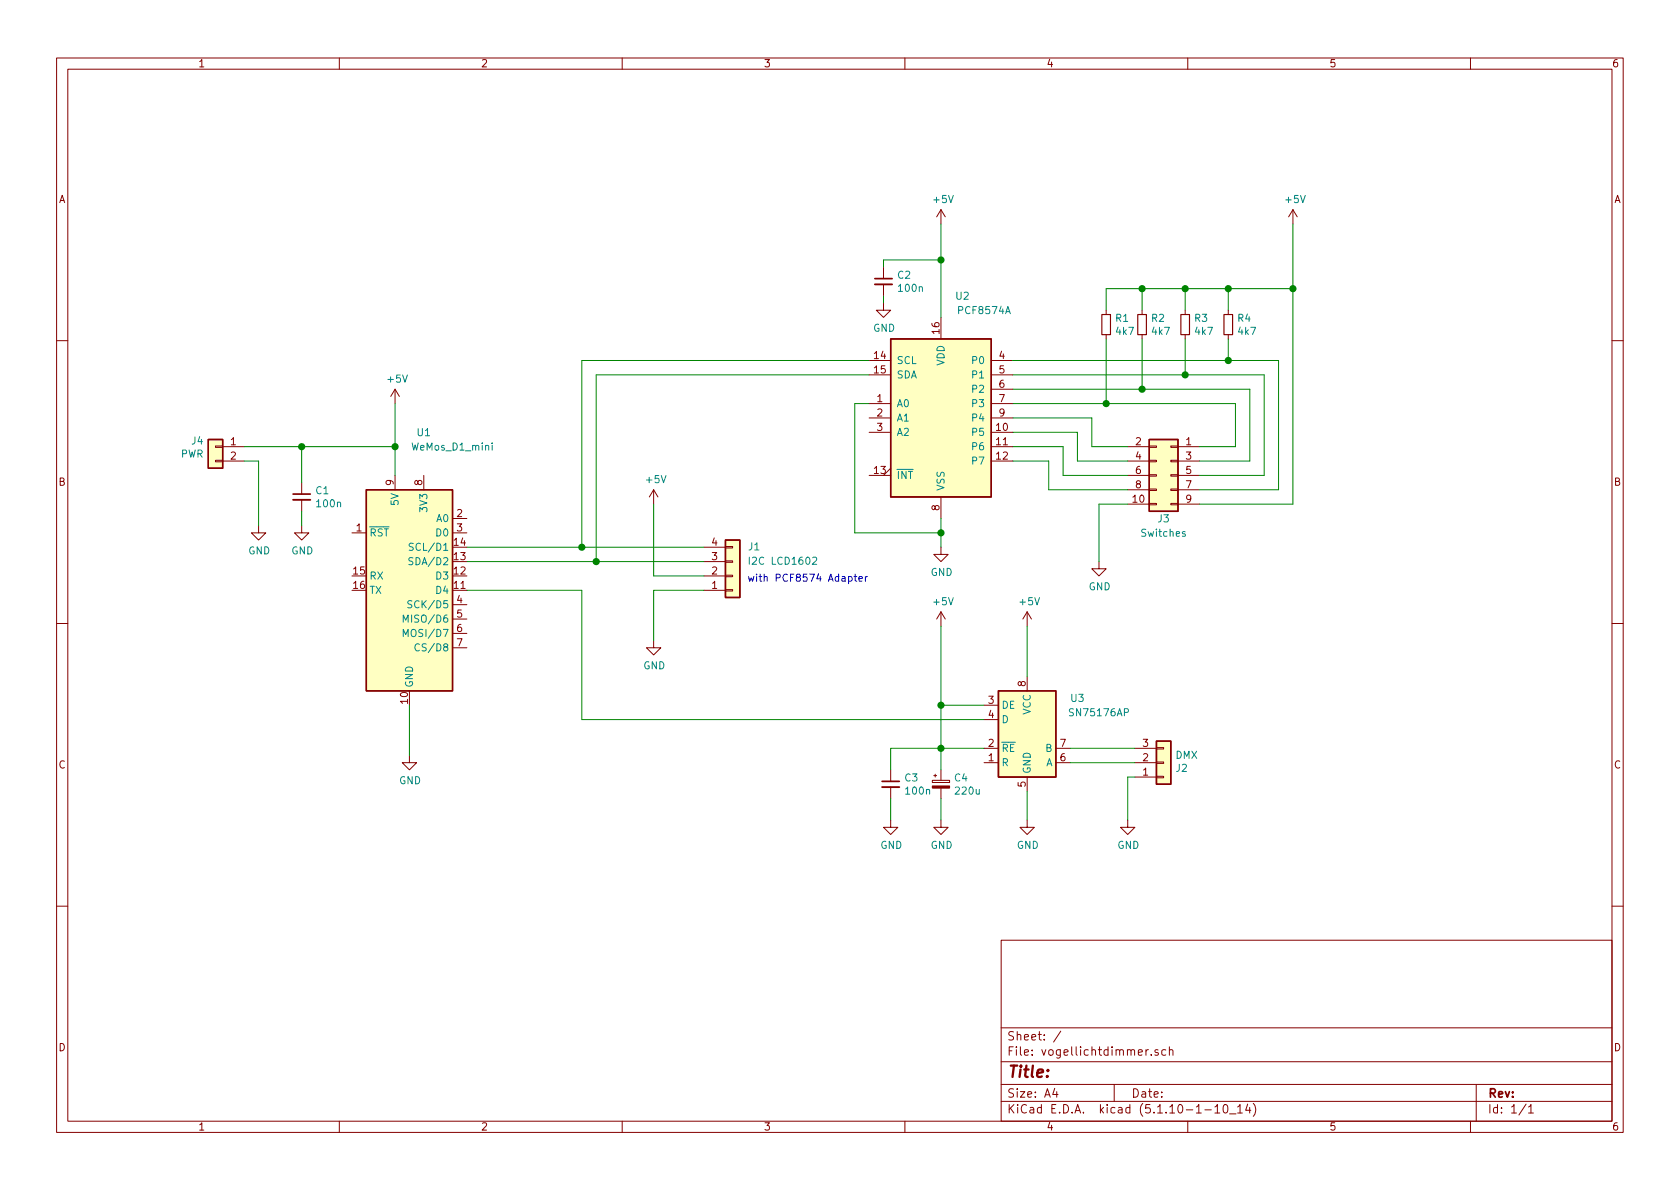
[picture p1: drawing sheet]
EESchema Schematic File Version 4
EELAYER 30 0
EELAYER END
$Descr A4 11693 8268
encoding utf-8
Sheet 1 1
Title ""
Date ""
Rev ""
Comp ""
Comment1 ""
Comment2 ""
Comment3 ""
Comment4 ""
$EndDescr
$Comp
L MCU_Module:WeMos_D1_mini U1
U 1 1
P 2850 4100
F 0 "U1" H 2950 5200 50  0000 C CNN
F 1 "WeMos_D1_mini" H 3150 5100 50  0000 C CNN
F 2 "Module:WEMOS_D1_mini_light" H 2850 2950 50  0001 C CNN
F 3 "https://wiki.wemos.cc/products:d1:d1_mini#documentation" H 1000 2950 50  0001 C CNN
	1    2850 4100
	1    0    0    -1  
$EndComp
$Comp
L Interface_UART:SN75176AP U3
U 1 1
P 7150 5100
F 0 "U3" H 7500 5350 50  0000 C CNN
F 1 "SN75176AP" H 7650 5250 50  0000 C CNN
F 2 "Package_DIP:DIP-8_W7.62mm" H 7150 4600 50  0001 C CNN
F 3 "http://www.ti.com/lit/ds/symlink/sn75176a.pdf" H 8750 4900 50  0001 C CNN
	1    7150 5100
	1    0    0    -1  
$EndComp
$Comp
L Connector_Generic:Conn_01x03 J2
U 1 1
P 8100 5300
F 0 "J2" H 8180 5342 50  0000 L CNN
F 1 "DMX" H 8180 5251 50  0000 L CNN
F 2 "TerminalBlock:TerminalBlock_bornier-3_P5.08mm" H 8100 5300 50  0001 C CNN
F 3 "~" H 8100 5300 50  0001 C CNN
	1    8100 5300
	1    0    0    1   
$EndComp
$Comp
L power:+5V #PWR02
U 1 1
P 2750 2800
F 0 "#PWR02" H 2750 2650 50  0001 C CNN
F 1 "+5V" H 2765 2973 50  0000 C CNN
F 2 "" H 2750 2800 50  0001 C CNN
F 3 "" H 2750 2800 50  0001 C CNN
	1    2750 2800
	1    0    0    -1  
$EndComp
$Comp
L power:+5V #PWR012
U 1 1
P 7150 4350
F 0 "#PWR012" H 7150 4200 50  0001 C CNN
F 1 "+5V" H 7165 4523 50  0000 C CNN
F 2 "" H 7150 4350 50  0001 C CNN
F 3 "" H 7150 4350 50  0001 C CNN
	1    7150 4350
	1    0    0    -1  
$EndComp
$Comp
L power:GND #PWR03
U 1 1
P 2850 5250
F 0 "#PWR03" H 2850 5000 50  0001 C CNN
F 1 "GND" H 2855 5077 50  0000 C CNN
F 2 "" H 2850 5250 50  0001 C CNN
F 3 "" H 2850 5250 50  0001 C CNN
	1    2850 5250
	1    0    0    -1  
$EndComp
$Comp
L power:GND #PWR013
U 1 1
P 7150 5700
F 0 "#PWR013" H 7150 5450 50  0001 C CNN
F 1 "GND" H 7155 5527 50  0000 C CNN
F 2 "" H 7150 5700 50  0001 C CNN
F 3 "" H 7150 5700 50  0001 C CNN
	1    7150 5700
	1    0    0    -1  
$EndComp
$Comp
L Connector_Generic:Conn_01x04 J1
U 1 1
P 5100 4000
F 0 "J1" H 5250 3800 50  0000 C CNN
F 1 "I2C LCD1602" H 5450 3900 50  0000 C CNN
F 2 "Connector_PinHeader_2.54mm:PinHeader_1x04_P2.54mm_Vertical" H 5100 4000 50  0001 C CNN
F 3 "~" H 5100 4000 50  0001 C CNN
	1    5100 4000
	1    0    0    1   
$EndComp
$Comp
L Interface_Expansion:PCF8574A U2
U 1 1
P 6550 2900
F 0 "U2" H 6700 3750 50  0000 C CNN
F 1 "PCF8574A" H 6850 3650 50  0000 C CNN
F 2 "Package_DIP:DIP-16_W7.62mm_Socket" H 6550 2900 50  0001 C CNN
F 3 "http://www.nxp.com/documents/data_sheet/PCF8574_PCF8574A.pdf" H 6550 2900 50  0001 C CNN
	1    6550 2900
	1    0    0    -1  
$EndComp
$Comp
L power:GND #PWR09
U 1 1
P 6550 3800
F 0 "#PWR09" H 6550 3550 50  0001 C CNN
F 1 "GND" H 6555 3627 50  0000 C CNN
F 2 "" H 6550 3800 50  0001 C CNN
F 3 "" H 6550 3800 50  0001 C CNN
	1    6550 3800
	1    0    0    -1  
$EndComp
$Comp
L power:GND #PWR015
U 1 1
P 7850 5700
F 0 "#PWR015" H 7850 5450 50  0001 C CNN
F 1 "GND" H 7855 5527 50  0000 C CNN
F 2 "" H 7850 5700 50  0001 C CNN
F 3 "" H 7850 5700 50  0001 C CNN
	1    7850 5700
	1    0    0    -1  
$EndComp
Wire Wire Line
	7150 5500 7150 5700
Wire Wire Line
	2750 2800 2750 3100
$Comp
L power:+5V #PWR04
U 1 1
P 4550 3500
F 0 "#PWR04" H 4550 3350 50  0001 C CNN
F 1 "+5V" H 4565 3673 50  0000 C CNN
F 2 "" H 4550 3500 50  0001 C CNN
F 3 "" H 4550 3500 50  0001 C CNN
	1    4550 3500
	1    0    0    -1  
$EndComp
$Comp
L power:GND #PWR05
U 1 1
P 4550 4450
F 0 "#PWR05" H 4550 4200 50  0001 C CNN
F 1 "GND" H 4555 4277 50  0000 C CNN
F 2 "" H 4550 4450 50  0001 C CNN
F 3 "" H 4550 4450 50  0001 C CNN
	1    4550 4450
	1    0    0    -1  
$EndComp
Wire Wire Line
	4550 4100 4550 4450
Wire Wire Line
	2850 4900 2850 5250
$Comp
L power:+5V #PWR08
U 1 1
P 6550 1550
F 0 "#PWR08" H 6550 1400 50  0001 C CNN
F 1 "+5V" H 6565 1723 50  0000 C CNN
F 2 "" H 6550 1550 50  0001 C CNN
F 3 "" H 6550 1550 50  0001 C CNN
	1    6550 1550
	1    0    0    -1  
$EndComp
Wire Wire Line
	6550 1550 6550 1800
Wire Wire Line
	6550 3600 6550 3700
Wire Wire Line
	6050 2800 5950 2800
Wire Wire Line
	7150 4350 7150 4700
Wire Wire Line
	3250 4100 4050 4100
Wire Wire Line
	6850 4900 6550 4900
Wire Wire Line
	6550 4900 6550 5200
Wire Wire Line
	6850 5200 6550 5200
$Comp
L power:+5V #PWR010
U 1 1
P 6550 4350
F 0 "#PWR010" H 6550 4200 50  0001 C CNN
F 1 "+5V" H 6565 4523 50  0000 C CNN
F 2 "" H 6550 4350 50  0001 C CNN
F 3 "" H 6550 4350 50  0001 C CNN
	1    6550 4350
	1    0    0    -1  
$EndComp
Wire Wire Line
	6550 4350 6550 4900
Connection ~ 6550 4900
$Comp
L Connector_Generic:Conn_02x05_Odd_Even J3
U 1 1
P 8150 3300
F 0 "J3" H 8200 3000 50  0000 C CNN
F 1 "Switches" H 8200 2900 50  0000 C CNN
F 2 "Connector_PinHeader_2.54mm:PinHeader_2x05_P2.54mm_Vertical" H 8150 3300 50  0001 C CNN
F 3 "~" H 8150 3300 50  0001 C CNN
	1    8150 3300
	-1   0    0    -1  
$EndComp
$Comp
L power:GND #PWR014
U 1 1
P 7650 3900
F 0 "#PWR014" H 7650 3650 50  0001 C CNN
F 1 "GND" H 7655 3727 50  0000 C CNN
F 2 "" H 7650 3900 50  0001 C CNN
F 3 "" H 7650 3900 50  0001 C CNN
	1    7650 3900
	1    0    0    -1  
$EndComp
Wire Wire Line
	7650 3500 7650 3900
Wire Wire Line
	7850 3500 7650 3500
Wire Wire Line
	7900 5200 7450 5200
Wire Wire Line
	7450 5300 7900 5300
Wire Wire Line
	7900 5400 7850 5400
Wire Wire Line
	7850 5400 7850 5700
Wire Wire Line
	4900 4100 4550 4100
Wire Wire Line
	4900 4000 4550 4000
Wire Wire Line
	4550 3500 4550 4000
Wire Wire Line
	7050 2500 8550 2500
Wire Wire Line
	7050 2700 7950 2700
Wire Wire Line
	7050 2600 8250 2600
Wire Wire Line
	7050 2800 7700 2800
Wire Wire Line
	8350 3100 8600 3100
Wire Wire Line
	8600 3100 8600 2800
Wire Wire Line
	8700 2700 8700 3200
Wire Wire Line
	8700 3200 8350 3200
Wire Wire Line
	8800 2600 8800 3300
Wire Wire Line
	8800 3300 8350 3300
Wire Wire Line
	8350 3400 8900 3400
$Comp
L power:+5V #PWR016
U 1 1
P 9000 1550
F 0 "#PWR016" H 9000 1400 50  0001 C CNN
F 1 "+5V" H 9015 1723 50  0000 C CNN
F 2 "" H 9000 1550 50  0001 C CNN
F 3 "" H 9000 1550 50  0001 C CNN
	1    9000 1550
	1    0    0    -1  
$EndComp
$Comp
L Device:R_Small R4
U 1 1
P 8550 2250
F 0 "R4" H 8609 2296 50  0000 L CNN
F 1 "4k7" H 8609 2205 50  0000 L CNN
F 2 "Resistor_THT:R_Axial_DIN0207_L6.3mm_D2.5mm_P15.24mm_Horizontal" H 8550 2250 50  0001 C CNN
F 3 "~" H 8550 2250 50  0001 C CNN
	1    8550 2250
	1    0    0    -1  
$EndComp
$Comp
L Device:R_Small R3
U 1 1
P 8250 2250
F 0 "R3" H 8309 2296 50  0000 L CNN
F 1 "4k7" H 8309 2205 50  0000 L CNN
F 2 "Resistor_THT:R_Axial_DIN0207_L6.3mm_D2.5mm_P15.24mm_Horizontal" H 8250 2250 50  0001 C CNN
F 3 "~" H 8250 2250 50  0001 C CNN
	1    8250 2250
	1    0    0    -1  
$EndComp
$Comp
L Device:R_Small R2
U 1 1
P 7950 2250
F 0 "R2" H 8009 2296 50  0000 L CNN
F 1 "4k7" H 8009 2205 50  0000 L CNN
F 2 "Resistor_THT:R_Axial_DIN0207_L6.3mm_D2.5mm_P15.24mm_Horizontal" H 7950 2250 50  0001 C CNN
F 3 "~" H 7950 2250 50  0001 C CNN
	1    7950 2250
	1    0    0    -1  
$EndComp
$Comp
L Device:R_Small R1
U 1 1
P 7700 2250
F 0 "R1" H 7759 2296 50  0000 L CNN
F 1 "4k7" H 7759 2205 50  0000 L CNN
F 2 "Resistor_THT:R_Axial_DIN0207_L6.3mm_D2.5mm_P15.24mm_Horizontal" H 7700 2250 50  0001 C CNN
F 3 "~" H 7700 2250 50  0001 C CNN
	1    7700 2250
	1    0    0    -1  
$EndComp
Wire Wire Line
	9000 3500 8350 3500
Wire Wire Line
	8550 2000 8550 2150
Wire Wire Line
	8550 2000 8250 2000
Wire Wire Line
	7700 2000 7700 2150
Wire Wire Line
	7950 2150 7950 2000
Wire Wire Line
	7950 2000 7700 2000
Wire Wire Line
	8250 2000 8250 2150
Wire Wire Line
	8550 2500 8550 2350
Wire Wire Line
	8250 2350 8250 2600
Wire Wire Line
	7950 2350 7950 2700
Wire Wire Line
	7300 3400 7300 3200
Wire Wire Line
	7300 3200 7050 3200
Wire Wire Line
	7300 3400 7850 3400
Wire Wire Line
	7400 3100 7400 3300
Wire Wire Line
	7500 3000 7500 3200
Wire Wire Line
	7600 2900 7600 3100
Wire Wire Line
	7600 3100 7850 3100
Wire Wire Line
	7850 3200 7500 3200
Wire Wire Line
	7400 3300 7850 3300
Wire Wire Line
	8900 2500 8900 3400
Wire Wire Line
	8250 2000 7950 2000
Connection ~ 6550 1800
Wire Wire Line
	6550 1800 6550 2200
Wire Wire Line
	9000 1550 9000 2000
Wire Wire Line
	7700 2350 7700 2800
Connection ~ 8550 2500
Connection ~ 8250 2600
Connection ~ 7950 2700
Connection ~ 7700 2800
Wire Wire Line
	8250 2600 8800 2600
Wire Wire Line
	7950 2700 8700 2700
Wire Wire Line
	8550 2500 8900 2500
Wire Wire Line
	7700 2800 8600 2800
Wire Wire Line
	7050 2900 7600 2900
Wire Wire Line
	7050 3000 7500 3000
Wire Wire Line
	7050 3100 7400 3100
$Comp
L Device:CP_Small C4
U 1 1
P 6550 5450
F 0 "C4" H 6638 5496 50  0000 L CNN
F 1 "220u" H 6638 5405 50  0000 L CNN
F 2 "Capacitor_THT:CP_Radial_D12.5mm_P5.00mm" H 6550 5450 50  0001 C CNN
F 3 "~" H 6550 5450 50  0001 C CNN
	1    6550 5450
	1    0    0    -1  
$EndComp
$Comp
L power:GND #PWR011
U 1 1
P 6550 5700
F 0 "#PWR011" H 6550 5450 50  0001 C CNN
F 1 "GND" H 6555 5527 50  0000 C CNN
F 2 "" H 6550 5700 50  0001 C CNN
F 3 "" H 6550 5700 50  0001 C CNN
	1    6550 5700
	1    0    0    -1  
$EndComp
Wire Wire Line
	6550 5200 6550 5350
Connection ~ 6550 5200
Wire Wire Line
	6550 5550 6550 5700
$Comp
L Device:C_Small C3
U 1 1
P 6200 5450
F 0 "C3" H 6292 5496 50  0000 L CNN
F 1 "100n" H 6292 5405 50  0000 L CNN
F 2 "Capacitor_THT:C_Rect_L9.0mm_W2.7mm_P7.50mm_MKT" H 6200 5450 50  0001 C CNN
F 3 "~" H 6200 5450 50  0001 C CNN
	1    6200 5450
	1    0    0    -1  
$EndComp
Wire Wire Line
	6550 5200 6200 5200
Wire Wire Line
	6200 5200 6200 5350
$Comp
L power:GND #PWR07
U 1 1
P 6200 5700
F 0 "#PWR07" H 6200 5450 50  0001 C CNN
F 1 "GND" H 6205 5527 50  0000 C CNN
F 2 "" H 6200 5700 50  0001 C CNN
F 3 "" H 6200 5700 50  0001 C CNN
	1    6200 5700
	1    0    0    -1  
$EndComp
Wire Wire Line
	6200 5550 6200 5700
$Comp
L Device:C_Small C2
U 1 1
P 6150 1950
F 0 "C2" H 6242 1996 50  0000 L CNN
F 1 "100n" H 6242 1905 50  0000 L CNN
F 2 "Capacitor_THT:C_Rect_L9.0mm_W2.7mm_P7.50mm_MKT" H 6150 1950 50  0001 C CNN
F 3 "~" H 6150 1950 50  0001 C CNN
	1    6150 1950
	1    0    0    -1  
$EndComp
$Comp
L power:GND #PWR06
U 1 1
P 6150 2100
F 0 "#PWR06" H 6150 1850 50  0001 C CNN
F 1 "GND" H 6155 1927 50  0000 C CNN
F 2 "" H 6150 2100 50  0001 C CNN
F 3 "" H 6150 2100 50  0001 C CNN
	1    6150 2100
	1    0    0    -1  
$EndComp
Wire Wire Line
	6150 2050 6150 2100
Wire Wire Line
	6550 1800 6150 1800
Wire Wire Line
	6150 1800 6150 1850
$Comp
L Device:C_Small C1
U 1 1
P 2100 3450
F 0 "C1" H 2192 3496 50  0000 L CNN
F 1 "100n" H 2192 3405 50  0000 L CNN
F 2 "Capacitor_THT:C_Rect_L9.0mm_W2.7mm_P7.50mm_MKT" H 2100 3450 50  0001 C CNN
F 3 "~" H 2100 3450 50  0001 C CNN
	1    2100 3450
	1    0    0    -1  
$EndComp
$Comp
L power:GND #PWR01
U 1 1
P 2100 3650
F 0 "#PWR01" H 2100 3400 50  0001 C CNN
F 1 "GND" H 2105 3477 50  0000 C CNN
F 2 "" H 2100 3650 50  0001 C CNN
F 3 "" H 2100 3650 50  0001 C CNN
	1    2100 3650
	1    0    0    -1  
$EndComp
Wire Wire Line
	2100 3550 2100 3650
Wire Wire Line
	2750 3100 2100 3100
Wire Wire Line
	2100 3100 2100 3350
Connection ~ 2750 3100
Wire Wire Line
	2750 3100 2750 3300
Wire Wire Line
	3250 3800 4050 3800
Wire Wire Line
	4050 4100 4050 5000
Wire Wire Line
	4050 5000 6850 5000
Wire Wire Line
	3250 3900 4150 3900
Wire Wire Line
	4050 2500 4050 3800
Connection ~ 4050 3800
Wire Wire Line
	4050 3800 4900 3800
Wire Wire Line
	4150 2600 4150 3900
Connection ~ 4150 3900
Wire Wire Line
	4150 3900 4900 3900
Wire Wire Line
	5950 3700 6550 3700
Connection ~ 6550 3700
Wire Wire Line
	6550 3700 6550 3800
Wire Wire Line
	5950 3700 5950 2800
Wire Wire Line
	4050 2500 6050 2500
Wire Wire Line
	4150 2600 6050 2600
Connection ~ 8250 2000
Connection ~ 7950 2000
Wire Wire Line
	8550 2000 9000 2000
Connection ~ 8550 2000
Connection ~ 9000 2000
Wire Wire Line
	9000 2000 9000 3500
Text Notes 5200 4050 0    50   ~ 0
with PCF8574 Adapter
$Comp
L Connector_Generic:Conn_01x02 J4
U 1 1
P 1500 3100
F 0 "J4" H 1580 3142 50  0000 L CNN
F 1 "PWR" H 1580 3051 50  0000 L CNN
F 2 "TerminalBlock:TerminalBlock_bornier-2_P5.08mm" H 1500 3100 50  0001 C CNN
F 3 "~" H 1500 3100 50  0001 C CNN
	1    1500 3100
	-1   0    0    -1  
$EndComp
Connection ~ 2100 3100
Wire Wire Line
	1700 3100 2100 3100
$Comp
L power:GND #PWR017
U 1 1
P 1800 3650
F 0 "#PWR017" H 1800 3400 50  0001 C CNN
F 1 "GND" H 1805 3477 50  0000 C CNN
F 2 "" H 1800 3650 50  0001 C CNN
F 3 "" H 1800 3650 50  0001 C CNN
	1    1800 3650
	1    0    0    -1  
$EndComp
Wire Wire Line
	1700 3200 1800 3200
Wire Wire Line
	1800 3200 1800 3650
$EndSCHEMATC
